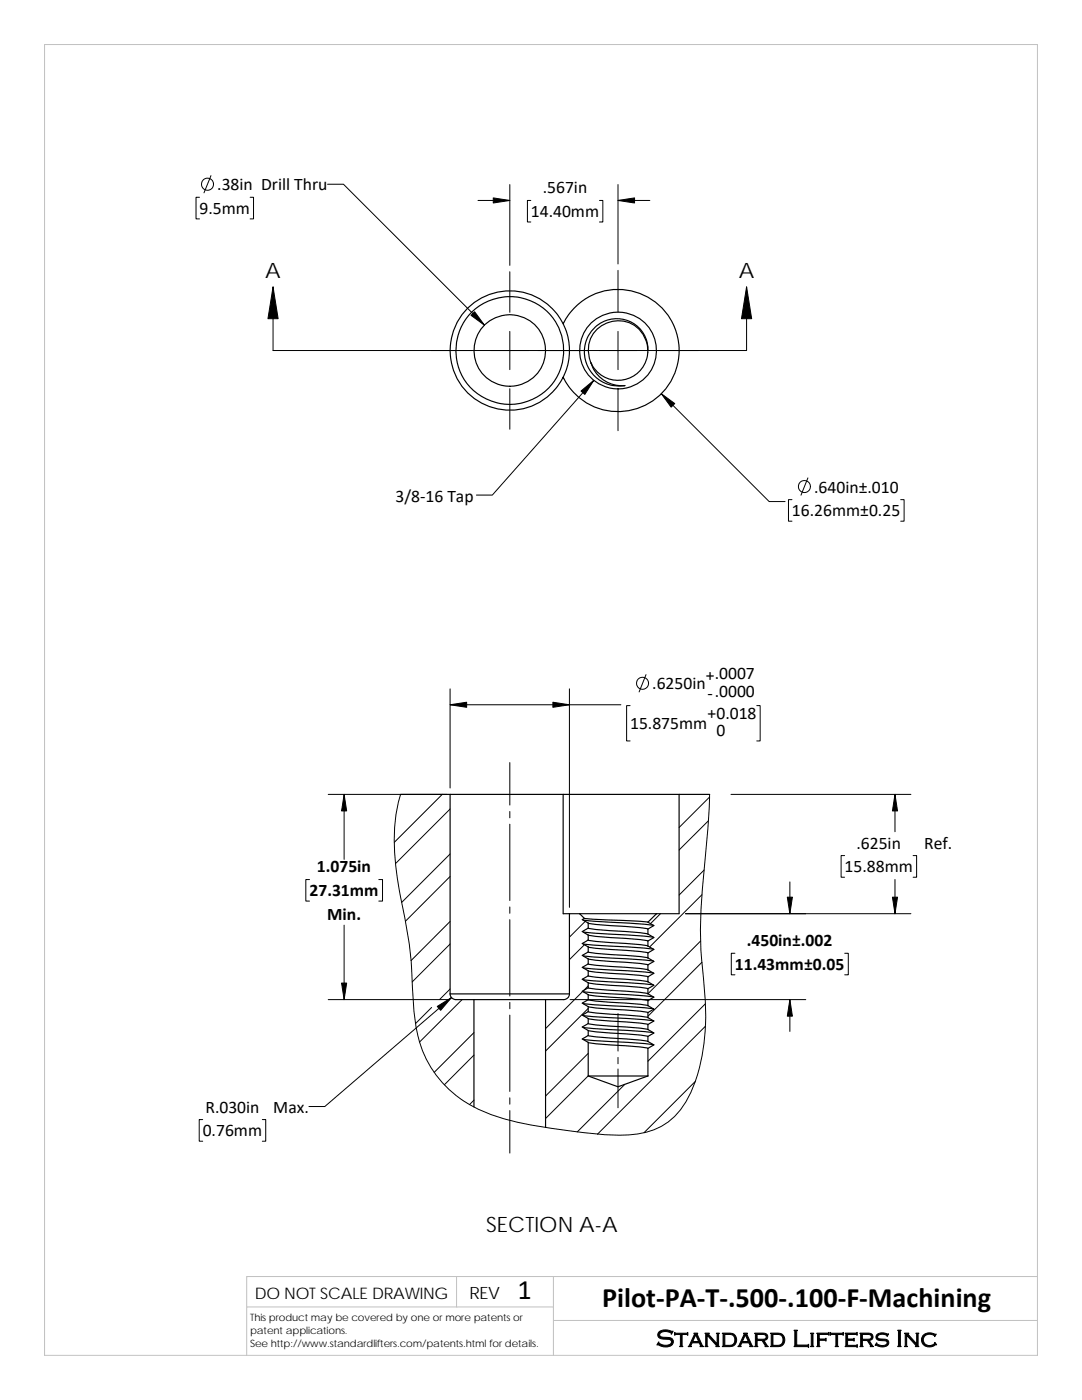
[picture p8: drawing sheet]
<svg xmlns="http://www.w3.org/2000/svg" width="216mm" height="279mm" viewBox="0 0 216 279" stroke-linecap="round" stroke-linejoin="round" font-family="sans-serif">
<path d="M8.9 8.9h198.1v261.6h-198.1zM91.1 254.8v6M110.4 254.8v15.7M207 254.8h-157.8v15.7M49.2 260.8h61.2M110.4 263.5h96.6" fill="none" stroke="#c0c0c0" stroke-width=".2"/>
<g fill="none" stroke="#000" stroke-width=".2">
<path d="M39.8 39.4h-.7v4.3h.7M42.1 35.1l-1.4 3.4M49.9 39.4h.7v4.3h-.7M65.4 36.8h3.1l28.2 28.1M101.7 36.8v16.2M123.3 36.8v15.9M54.5 57.3v12.7h94.5v-12.7M95.4 40h6.3M101.7 54.2v8.1M105.9 40h-.7v4.3h.7M119.6 40h.7v4.3h-.7M123.3 54v8.3"/>
<path d="M123.3 40h6.4M101.7 66.1v7.7M101.7 77.6v8.1M118.5 75.9l-20.3 22.9h-3.1M123.3 66.1v7.7M123.3 77.6v8.4M132 78.6l21.5 21.5h3.2M158 99.7h-.7v4.3h.7M161.2 95.4l-1.4 3.4M179.7 99.7h.7v4.3h-.7M89.8 137.5v19.8M113.6 137.5v43.6"/>
<path d="M128.9 134.6l-1.4 3.5M65.5 158.5h23.6M68.7 158.5v13M79.9 158.5a33.2 33.2 0 0 0-.9 14.7l.4 2.9a172.6 172.6 0 0 1 2.7 16.3 82.9 82.9 0 0 0 1.3 14.5 22.1 22.1 0 0 0 15 15.7 84 84 0 0 0 15.9 3.2 44.2 44.2 0 0 0 14 .3 12.8 12.8 0 0 0 9.3-7.6 35.4 35.4 0 0 0 3.2-13.8 112.5 112.5 0 0 0-.9-14.8 143.4 143.4 0 0 1 1.1-21.6l.6-9.8M88.2 158.5l-9.5 9.6M89.8 140.7h34.1M101.7 152.2v8.5M125.7 140.8h-.7v7.1h.7M141.6 159.1l-6.1 6M145.9 158.5h35.9M151 140.8h.7v7.1h-.7M178.6 158.5v7.5"/>
<path d="M61.8 175.5h-.8v4.3h.8M75.6 175.5h.7v4.3h-.7M89.8 170.4l-9.7 9.7M89.8 161.5l-10.9 10.9M89.8 174.9l-8.9 9M101.7 161.9v1.3M101.7 164.5v15.2M140.1 178.6l-10.5 10.4M140.5 173.6l-5 5M141.4 163.8l-5.9 5.8M157.6 176v6.4M168.5 170.8h-.7v4.3h.7"/>
<path d="M178.6 175.5v6.9M182.2 170.8h.7v4.3h-.7M65.5 199.5h24.2M68.7 184.6v14.9M89.8 183.9l-7.8 7.8M89.8 197.4l-2.1 2.1M89.8 188.4l-7.5 7.6M90.1 199.1l-25.3 21.7h-3.2M92.2 199.5l-8.5 8.5M101.7 181v1.3M101.7 183.5v15.3M113.7 199.5h47.1"/>
<path d="M116.3 197.9l-7.4 7.4M116.6 188.6l-3 2.9M116.8 183.9l-3.2 3.1M117.4 196.8l-.9 .8M131.8 182.4l-2 1.9M136.8 182.4h45M139.8 187.8l-10.5 10.5M140.1 192l-10.8 10.8M146.6 190.2h-.7v4.3h.7M157.6 199.5v6.3M168.6 190.2h.7v4.3h-.7M86.1 201.1l-3.2 3.2"/>
<path d="M94.6 206.1l-8 7.9M94.6 219.6l-.9 .9M94.6 210.6l-5.9 5.9M101.7 200v1.3M101.7 202.6v15.2M101.7 219.1v1.3M117.4 201.3l-8.5 8.5M117.4 214.7l-8.5 8.5M117.4 210.2l-8.5 8.5M123.3 213.3v7.8M123.3 202.3v7.5M123.3 211v1.3"/>
<path d="M124.7 216.4l-9.5 9.5M138.7 215.8l-10.2 10.3M140.8 204.8l-21.6 21.6M140.8 200.3l-11.5 11.5M40.4 223.4h-.6v4.4h.6M52.3 223.4h.7v4.4h-.7M101.7 221.6v8.5"/>
<circle cx="41.4" cy="36.8" r="1.21"/>
<circle cx="160.5" cy="97.1" r="1.2"/>
<circle cx="128.2" cy="136.4" r="1.2"/>
</g>
<g fill="none" stroke="#000" stroke-width=".23">
<path d="M93 61.9a11.9 11.9 0 0 1 19.4 2.7 12.2 12.2 0 0 1 18.5-4.2 12.2 12.2 0 0 1 0 19.1 12.2 12.2 0 0 1-18.5-4.2 11.9 11.9 0 0 1-17.5 4.4 11.9 11.9 0 0 1-1.9-17.8zM112.4 64.6a12 12 0 0 1 0 10.7M117.9 72.4l.2 .3M118.8 65.3a6.2 6.2 0 0 1 9.9 1.7 6.2 6.2 0 0 1-4.8 8.9 5.9 5.9 0 0 1-6-3.5 6.5 6.5 0 0 0 6.8 4.6 6.8 6.8 0 0 1-7.3-3.7 6.8 6.8 0 0 1 1.4-8zM129.3 69.9a5.9 5.9 0 0 0-7.3-5.7 5.9 5.9 0 0 0-4.1 8.2M79.9 158.5h9.9M89.8 158.5v39.9M89.8 158.5h22.6M112.4 158.5h23.1M112.4 158.5v23.9h1.2M135.5 158.5v23.9h-4.5M135.5 158.5h6.1"/>
<path d="M89.8 198.4h23.8M89.8 198.4a1.15 1.15 0 0 0 1.2 1.1h3.6M94.6 199.5v21.4M94.6 199.5h14.3M108.9 199.5v25.5M113.6 198.4a1.13 1.13 0 0 1-1.1 1.1h-3.6M113.6 182.4v16M113.6 182.4h2.1M115.7 182.4h15.3M115.7 182.4l.9 .9M116.4 190.8l10.6 .7 3.4 .3M116.4 195.5l10.6 .7 3.4 .4"/>
<path d="M116.4 197.9l10.6 .7 3.4 .4M116.4 193.1l10.6 .7 3.4 .4M116.4 188.4l10.6 .7 3.4 .4M116.4 183.6l10.6 .7 3.4 .4M116.4 186l10.6 .7 3.4 .4M116.6 183.3l-.4 .2 1.2 .7M116.6 183.3l12.7 .7M117.4 190l-1.2 .7 1.2 .7M117.4 194.8l-1.2 .6 1.2 .7M117.4 185.2l-1.2 .7 1.2 .7M117.4 199.5l-1.2 .7 1.2 .7M117.4 187.6l-1.2 .7 1.2 .7"/>
<path d="M117.4 187.6l2.2 .3 7.5 .6 2.2 .3M117.4 192.4l-1.2 .7 1.2 .6M117.4 192.4l2.2 .3 7.5 .5 2.2 .4M117.4 194.8l2.2 .3 7.5 .5 2.2 .3M117.4 190l2.2 .3 7.5 .5 2.2 .4M117.4 199.5l2.2 .4 7.5 .5 2.2 .3M117.4 185.2l2.2 .4 7.5 .5 2.2 .3M117.4 197.1l-1.2 .7 1.2 .7M117.4 184.2v1M117.4 186.6v1M117.4 189v1M117.4 191.4v1"/>
<path d="M117.4 193.7v1.1M117.4 198.5v1M117.4 197.1l2.2 .4 7.5 .5 2.2 .3M117.4 196.1v1M117.4 196.1l2.2 .4 7.5 .5 2.2 .3M117.4 191.4l2.2 .3 7.5 .5 2.2 .4M117.4 198.5l2.2 .3 7.5 .6 2.2 .3M117.4 193.7l2.2 .4 7.5 .5 2.2 .3M117.4 189l2.2 .3 7.5 .5 2.2 .4M117.4 184.2l2.2 .4 7.5 .5 2.2 .3M117.4 186.6l2.2 .3 7.5 .6 2.2 .3M129.3 184l1.2 .7-1.2 .7"/>
<path d="M129.3 185.4v1M129.3 187.8v1M129.3 190.2v1M129.3 192.6v1M129.3 194.9v1M129.3 199.7v1M129.3 198.3l1.2 .7-1.2 .7M129.3 193.6l1.2 .6-1.2 .7M129.3 188.8l1.2 .7-1.2 .7M129.3 195.9l1.2 .7-1.2 .7M129.3 191.2l1.2 .7-1.2 .7M129.3 186.4l1.2 .7-1.2 .7"/>
<path d="M129.3 197.3v1M131 182.4l-1.7 1.6M116.4 202.7l10.6 .7 3.4 .4M116.4 205l10.6 .8 3.4 .3M116.4 207.4l10.6 .7 3.4 .4M116.4 200.3l10.6 .7 3.4 .4M117.4 214.7l5.9 2.2 6-2.2M117.4 204.3l-1.2 .7 1.2 .7M117.4 201.9l-1.2 .7 1.2 .7M117.4 201.9l2.2 .3 7.5 .5 2.2 .4M117.4 204.3l2.2 .3 7.5 .5 2.2 .4M117.4 208v6.7h11.9"/>
<path d="M117.4 200.9v1M117.4 203.3v1M117.4 205.7v1M117.4 206.7l-1.2 .6 1.2 .7M117.4 206.7l2.2 .3 7.5 .5 2.2 .4M117.4 203.3l2.2 .3 7.5 .5 2.2 .4M117.4 205.7l2.2 .3 7.5 .5 2.2 .3M117.4 208l2.2 .4 7.5 .5 2.2 .3M117.4 200.9l2.2 .3 7.5 .5 2.2 .4M129.3 202.1v1M129.3 204.5v1M129.3 206.8v1.1"/>
<path d="M129.3 209.2v5.5M129.3 203.1l1.2 .7-1.2 .7M129.3 207.9l1.2 .6-1.2 .7M129.3 200.7l1.2 .7-1.2 .7M129.3 205.5l1.2 .7-1.2 .6"/>
<circle cx="101.7" cy="69.9" r="7.1"/>
<circle cx="101.7" cy="69.9" r="10.8"/>
<circle cx="123.3" cy="69.9" r="7.7"/>
</g>
<g fill="#000" stroke="#000" stroke-width=".2">
<path d="M54.5 57.3l1 6.3h-2zM149 57.3l1 6.3h-2z"/>
<path d="M98.4 39.5l3.3 .5-3.3 .5z" fill-rule="evenodd"/>
<path d="M123.3 40l3.3-.5v1z" fill-rule="evenodd"/>
<path d="M94 62.9l.7-.7 2 2.7z" fill-rule="evenodd"/>
<path d="M115.9 78l2.6-2.1-1.8 2.8z" fill-rule="evenodd"/>
<path d="M132 78.6l2.6 1.9-.7 .8z" fill-rule="evenodd"/>
<path d="M68.7 158.5l.5 3.3h-1z" fill-rule="evenodd"/>
<path d="M89.8 140.7l3.3-.6v1.1z" fill-rule="evenodd"/>
<path d="M110.3 140.1l3.3 .6-3.3 .5z" fill-rule="evenodd"/>
<path d="M178.6 158.5l.5 3.3h-1z" fill-rule="evenodd"/>
<path d="M68.2 196.2h1l-.5 3.3z" fill-rule="evenodd"/>
<path d="M87.2 200.9l2.9-1.8-2.2 2.5z" fill-rule="evenodd"/>
<path d="M157.6 199.5l.5 3.3h-1z" fill-rule="evenodd"/>
<path d="M157.1 179h1l-.5 3.4z" fill-rule="evenodd"/>
<path d="M178.1 179h1l-.5 3.4z" fill-rule="evenodd"/>
</g>
<g font-size="5.6">
<text x="103.3" y="259.2">1</text>
<text x="120.1" y="260.8">Pilot‐PA‐T‐.500‐.100‐F‐Machining</text>
</g>
<text font-size="4.9" x="130.9" y="268.8">Standard Lifters Inc</text>
<g font-size="4.2">
<text x="52.9" y="55.5">A</text>
<text x="147.4" y="55.5">A</text>
<text x="97" y="245.8">SECTION A-A</text>
</g>
<g font-size="3.5">
<text x="43.3" y="38">.38in Drill Thru</text>
<text x="108.3" y="38.6">.567in</text>
<text x="39.8" y="42.7">9.5mm</text>
<text x="105.9" y="43.3">14.40mm</text>
<text x="78.9" y="100.1">3/8‐16 Tap</text>
<text x="162.5" y="98.3">.640in±.010</text>
<text x="158" y="103.1">16.26mm±0.25</text>
<text x="130.2" y="137.6">.6250in</text>
<text x="140.9" y="135.9">+.0007</text>
<text x="141.2" y="143.4">+0.018</text>
<text x="141.2" y="139.4">‐.0000</text>
<text x="125.7" y="145.4">15.875mm</text>
<text x="143" y="146.9">0</text>
<text x="170.9" y="169.4">.625in</text>
<text x="184.4" y="169.4">Ref.</text>
<text x="61.8" y="178.9">27.31mm</text>
<text x="63.2" y="174.1">1.075in</text>
<text x="168.5" y="174.1">15.88mm</text>
<text x="65.3" y="183.7">Min.</text>
<text x="149" y="188.8">.450in±.002</text>
<text x="146.6" y="193.6">11.43mm±0.05</text>
<text x="40.4" y="226.8">0.76mm</text>
<text x="41" y="222">R.030in</text>
<text x="54.5" y="222">Max.</text>
</g>
<text font-size="3.4" x="93.7" y="259.2">REV</text>
<text font-size="3.2" x="50.8" y="259.3">DO NOT SCALE DRAWING</text>
<g font-size="2">
<text x="49.9" y="263.7">This product may be covered by one or more patents or</text>
<text x="49.9" y="266.2">patent applications.</text>
<text x="49.9" y="268.8">See http://www.standardlifters.com/patents.html for details.</text>
</g>
</svg>
